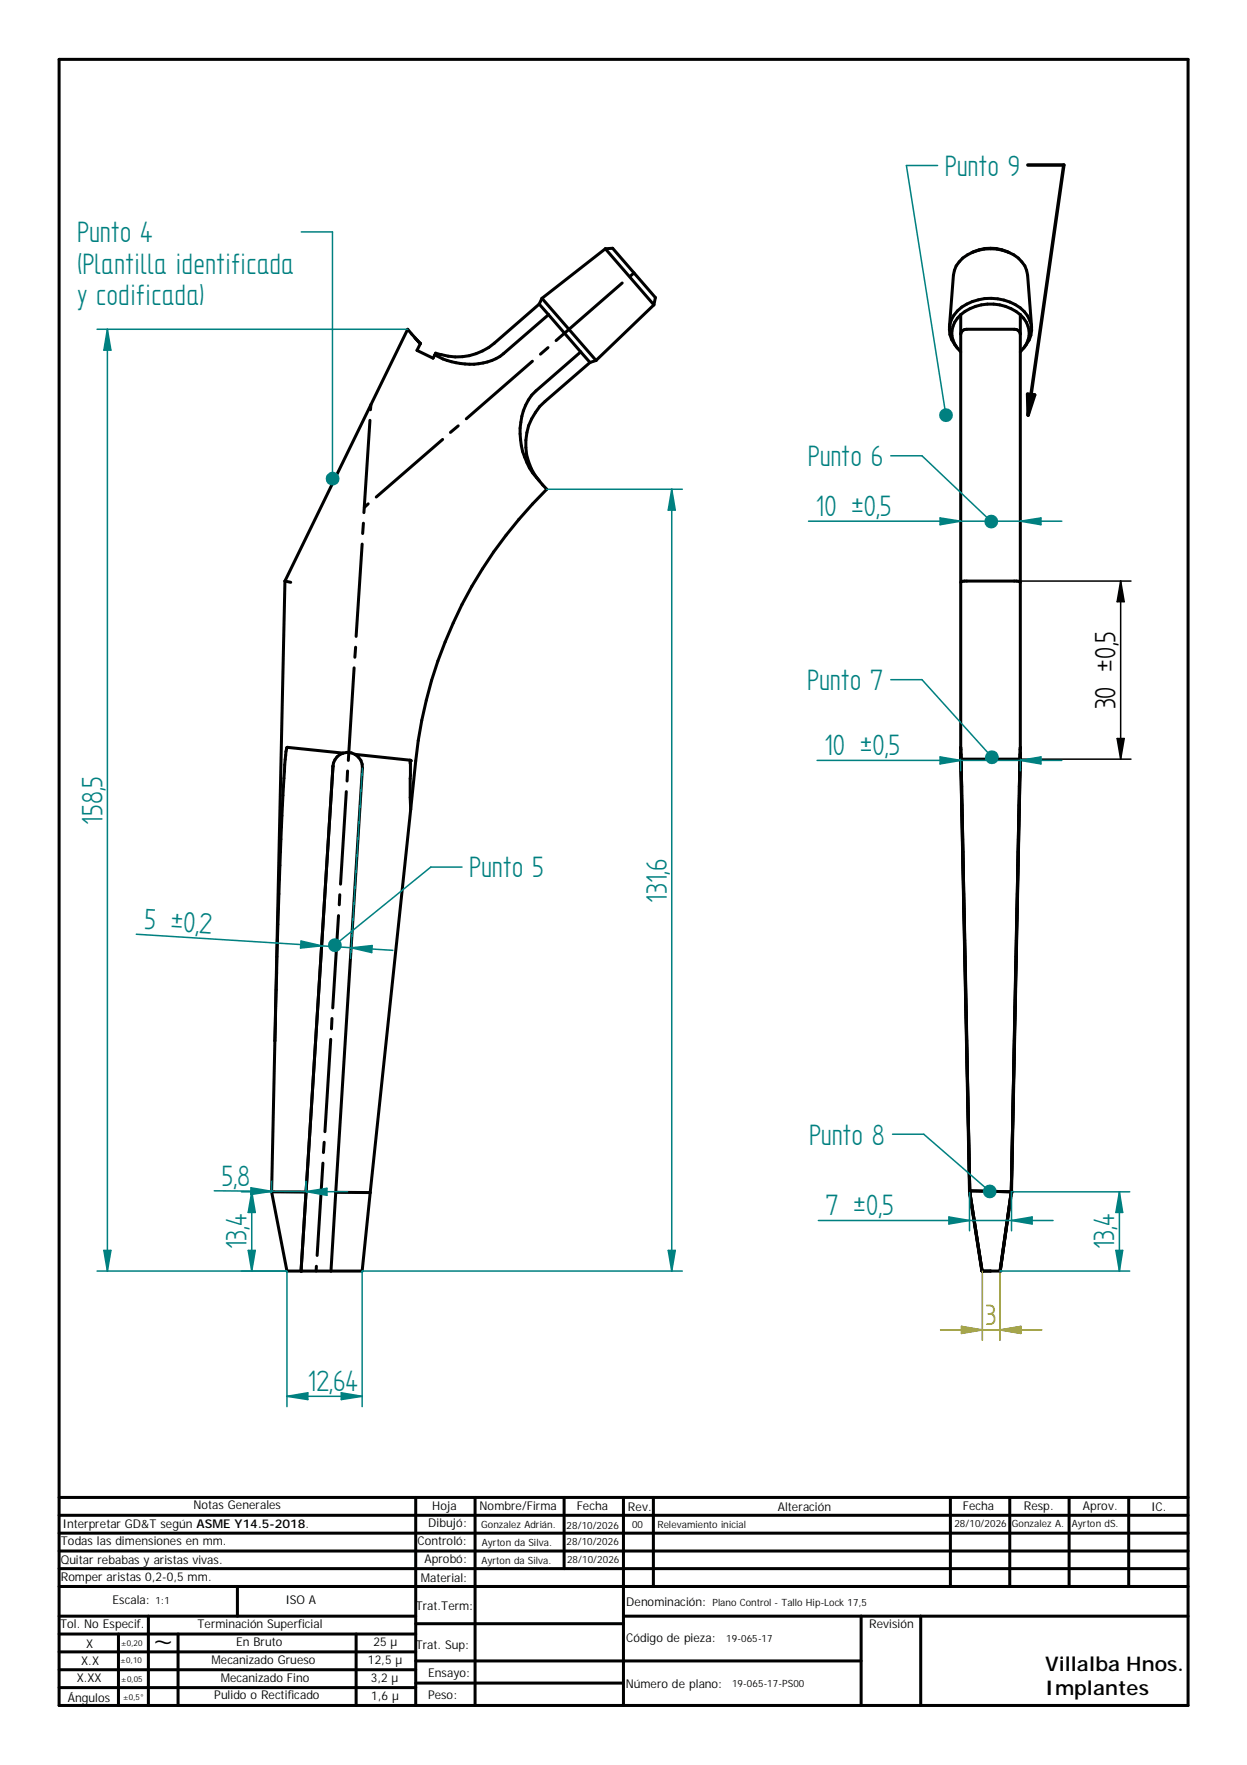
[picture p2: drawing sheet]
<svg xmlns="http://www.w3.org/2000/svg" width="210mm" height="297mm" viewBox="0 0 210 297" stroke-linecap="round" stroke-linejoin="round" font-family="sans-serif">
<g fill="none" stroke="#000" stroke-width=".51">
<path d="M9.9 10h190.1v277h-190.1zM69.8 56.8l1 1-.6 1.2 2.7 1.3 .3-.6M70.7 57.9l-2.1-2.5-20.6 42.4M90.8 51.2l1.5 1.8M90.8 51.2l-7.6 6.5a9.9 9.9 0 0 1-9.9 1.7l-.1 .3M91.2 50.2l9.1 10.5M91.2 50.2l-.4 1M92.2 58.5l-1.2 1.1M92.3 53l5.4 6.2M92.3 53l-7.5 6.5a10.2 10.2 0 0 1-9.5 1.2l-2.1-1M97.7 59.2l-7.5 6.6a9.6 9.6 0 0 0-2.6 8.2 13 13 0 0 0 4.4 8.3 74.7 74.7 0 0 0-22 45.8l-.9 8.1M97.7 59.2l1.6 1.8"/>
<path d="M101.9 41.9l8.2 9.4M101.9 41.9l-10.7 8.3M101.9 41.9l1.2-.1 7.2 8.3-.2 1.2M104.7 47.6l-11.1 9.7M106.7 45.9l-.6 .6M110.1 51.3l-9.8 9.4M159.8 55.1l.7-8.8a5.1 5.1 0 0 1 4.2-4.2 7.3 7.3 0 0 1 7.3 2l.5 .6 .5 1.6 .7 8.8M161 58.5a4.4 4.4 0 0 1 .9-6.8 8.5 8.5 0 0 1 10.5 .8 4.3 4.3 0 0 1 0 6M161.7 53a4 4 0 0 0 0 6.2M161.7 53v3.2M161.7 56.2v71.7l.2 8.3M161.7 56.2a.96 .96 0 0 1 1-.8h8a.96 .96 0 0 1 1 .8"/>
<path d="M169.9 42.5a7.3 7.3 0 0 0-6.3 0M171.7 56.2v71.7l-1.5 72.8M171.7 53v3.2M171.7 53a7.9 7.9 0 0 0-10 0M171.7 53a4 4 0 0 1 0 6.2M62.3 70.7l-1 15.6M62.4 68.1v.9M74.5 74l-11.2 9.7M77.1 71.7l-1.3 1.1M89.6 60.8l-11.1 9.7M99.3 61l-7.6 6.6a9.5 9.5 0 0 0-.9 13.3M100.3 60.7l-1 .3"/>
<path d="M48 97.8l.9 .2M48 97.8l-1.7 77.4M61 91.6l-1.1 15.5M61.2 88.1l-.2 1.7M62 84.8l-.7 .6M171.7 98l-.6-.2h-8.8l-.6 .2M59.6 112.4l-1 15.6M59.9 108.9l-.2 1.7M56 128.9l-5.3 85 .8-13.3h-5.8M57.7 126.7l-9.4-.9a22.8 22.8 0 0 0-.5 5.2l-.8 17-.7 27.2M57.7 126.7a2.44 2.44 0 0 0-1.7 2.3M57.7 126.7l.7-.1 .7 .1 .7 .3"/>
<path d="M58.3 133.2l-1 15.6M58.5 129.8l-.1 1.6M59.8 127l9.2 .9M59.8 127a2.43 2.43 0 0 1 1.2 2.3l-4.5 71.4M69 128.3l.1 7.9M69 128.1v.1M69.1 136.2l-6.8 64.5M161.7 126.7l1.5 73.9M161.7 127l1.5 73.7 2.1 13.2M161.7 125.9l.4 15.3M171.7 127v2.3M171.7 125.9l-.3 15.3"/>
<path d="M171.7 126.7l-1.5 73.9-1.8 13.3 1.9-13.2 1.3-64.5M57 154.1l-1 15.5M57.2 150.6l-.1 1.7M162.3 153l.4 22.2M171.4 143.4l-.7 31.8M46.3 175.2l-.6 25.4M55.7 174.9l-1 15.6M55.9 171.4l-.1 1.7M54.4 195.7l-1 15.6M54.6 192.2l-.2 1.8M45.7 200.6l2.6 13.3h12.7l1.3-13.2M53.3 213.1l-.1 .8"/>
<path d="M56.5 200.7h5.8M56.5 200.7l-.8 13.2M163.2 200.4l7 .2-1.9 13.3h-3zM9.9 252h190.1M70 252v35M80 252v35M95 252v12M104.9 252v35M110 252v15M160 252v15M170 252v15M180 252v15"/>
<path d="M190 252v15M200 255h-190.1M200 258h-190.1M9.9 272h60.1M9.9 278h60.1M9.9 275h60.1M19.9 275v12M25 272v15M30 275v12M40 267v5M59.9 275v12M70 279.5h34.9"/>
<path d="M70 273.3h34.9M104.9 272h95.1M105 279.5h39.9M144.9 272v15M155 272v15M200 267h-190.1M200 261h-190.1M200 264h-190.1M9.9 284h60.1M9.9 281h60.1M70 283.3h34.9"/>
</g>
<g fill="#000">
<circle cx="74.3" cy="59.7" r=".25"/>
<circle cx="69" cy="127.9" r=".25"/>
<circle cx="69" cy="128" r=".25"/>
<circle cx="69" cy="128.1" r=".25"/>
<circle cx="50.7" cy="213.9" r=".25"/>
<circle cx="163.2" cy="200.7" r=".25"/>
<circle cx="163.2" cy="200.6" r=".25"/>
<circle cx="163.2" cy="200.4" r=".25"/>
<circle cx="165.3" cy="213.9" r=".25"/>
<circle cx="168.3" cy="213.9" r=".25"/>
<circle cx="168.4" cy="213.9" r=".25"/>
<circle cx="170.2" cy="200.6" r=".25"/>
<circle cx="170.2" cy="200.7" r=".25"/>
</g>
<path d="M158.2 87.2l3.5 .5-3.5 .6z" fill="none" stroke="#008080" stroke-width=".25"/>
<path d="M158.2 87.2l3.5 .5-3.5 .6z" fill="#008080"/>
<path d="M171.7 87.7l3.5-.5v1.1z" fill="none" stroke="#008080" stroke-width=".25"/>
<path d="M171.7 87.7l3.5-.5v1.1z" fill="#008080"/>
<path d="M136.1 87.7h42.6M159.7 204.8l3.5 .6-3.5 .6zM163.2 200.7v6.4M170.3 200.7v6.4" fill="none" stroke="#008080" stroke-width=".25"/>
<path d="M159.7 204.8l3.5 .6-3.5 .6z" fill="#008080"/>
<path d="M170.3 205.4l3.4-.6v1.2z" fill="none" stroke="#008080" stroke-width=".25"/>
<path d="M170.3 205.4l3.4-.6v1.2z" fill="#008080"/>
<path d="M16.3 55.4h52.3M16.3 213.9h32M17.5 210.4h1.2l-.6 3.5zM137.8 205.4h39.4" fill="none" stroke="#008080" stroke-width=".25"/>
<path d="M17.5 210.4h1.2l-.6 3.5z" fill="#008080"/>
<path d="M18.1 55.4l.6 3.5h-1.2z" fill="none" stroke="#008080" stroke-width=".25"/>
<path d="M18.1 55.4l.6 3.5h-1.2z" fill="#008080"/>
<path d="M18.1 55.4v158.5M92 82.3h22.9M113.1 82.3l.6 3.6h-1.2zM61 213.9h53.9" fill="none" stroke="#008080" stroke-width=".25"/>
<path d="M113.1 82.3l.6 3.6h-1.2z" fill="#008080"/>
<path d="M112.5 210.4h1.2l-.6 3.5z" fill="none" stroke="#008080" stroke-width=".25"/>
<path d="M112.5 210.4h1.2l-.6 3.5z" fill="#008080"/>
<path d="M113.1 82.3v131.6" fill="none" stroke="#008080" stroke-width=".25"/>
<path d="M165.4 213.9v11.7M168.3 213.9v11.7M161.8 223.2l3.6 .6-3.6 .6z" fill="none" stroke="#808000" stroke-width=".25"/>
<path d="M161.8 223.2l3.6 .6-3.6 .6z" fill="#808000"/>
<path d="M168.3 223.8l3.5-.6v1.2z" fill="none" stroke="#808000" stroke-width=".25"/>
<path d="M168.3 223.8l3.5-.6v1.2z" fill="#808000"/>
<path d="M158.3 223.8h17" fill="none" stroke="#808000" stroke-width=".25"/>
<path d="M168.3 213.9h21.9M170.2 200.6h20M188.4 200.6l.6 3.4h-1.2z" fill="none" stroke="#008080" stroke-width=".25"/>
<path d="M188.4 200.6l.6 3.4h-1.2z" fill="#008080"/>
<path d="M187.8 210.4h1.2l-.6 3.5z" fill="none" stroke="#008080" stroke-width=".25"/>
<path d="M187.8 210.4h1.2l-.6 3.5z" fill="#008080"/>
<path d="M48.3 213.9v22.8M61 213.9v22.8M188.4 200.6v13.3M48.3 235l3.5-.6v1.1z" fill="none" stroke="#008080" stroke-width=".25"/>
<path d="M48.3 235l3.5-.6v1.1z" fill="#008080"/>
<path d="M57.4 234.4l3.6 .6-3.6 .5z" fill="none" stroke="#008080" stroke-width=".25"/>
<path d="M57.4 234.4l3.6 .6-3.6 .5z" fill="#008080"/>
<path d="M42.2 199.9l3.5 .6-3.5 .5zM45.8 198.8l-.1 1.8M51.5 198.8v1.8M48.3 235h12.7" fill="none" stroke="#008080" stroke-width=".25"/>
<path d="M42.2 199.9l3.5 .6-3.5 .5z" fill="#008080"/>
<path d="M51.5 200.5l3.5-.5v1.2z" fill="none" stroke="#008080" stroke-width=".25"/>
<path d="M51.5 200.5l3.5-.5v1.2z" fill="#008080"/>
<path d="M36.1 200.4l22.4 .2M40.6 200.6h5.1M40.6 213.9h7.7M42.4 200.6l.6 3.4h-1.2z" fill="none" stroke="#008080" stroke-width=".25"/>
<path d="M42.4 200.6l.6 3.4h-1.2z" fill="#008080"/>
<path d="M41.8 210.4h1.2l-.6 3.5z" fill="none" stroke="#008080" stroke-width=".25"/>
<path d="M41.8 210.4h1.2l-.6 3.5z" fill="#008080"/>
<path d="M158.2 127.4l3.5 .6-3.5 .6zM161.7 127.8v1.9M171.7 127.8v1.9M42.4 200.6v13.3" fill="none" stroke="#008080" stroke-width=".25"/>
<path d="M161.7 127.8h10" fill="none" stroke="#000" stroke-width=".51"/>
<path d="M170.7 97.8h19.7M188.6 97.8v30M188.6 97.8l.6 3.5h-1.2zM171.7 127.8h18.7M188 124.3h1.2l-.6 3.5z" fill="none" stroke="#000" stroke-width=".25"/>
<path d="M188.6 97.8l.6 3.5h-1.2zM188 124.3h1.2l-.6 3.5z" fill="#000"/>
<path d="M158.2 127.4l3.5 .6-3.5 .6z" fill="#008080"/>
<path d="M171.7 128l3.5-.6v1.2z" fill="none" stroke="#008080" stroke-width=".25"/>
<path d="M171.7 128l3.5-.6v1.2z" fill="#008080"/>
<path d="M61 129.3l-2 31.9M137.5 128h41.2M50.7 158.4l3.4 .8-3.5 .4z" fill="none" stroke="#008080" stroke-width=".25"/>
<path d="M50.7 158.4l3.4 .8-3.5 .4z" fill="#008080"/>
<path d="M59.1 159.5l3.6-.4-.1 1.2z" fill="none" stroke="#008080" stroke-width=".25"/>
<path d="M59.1 159.5l3.6-.4-.1 1.2z" fill="#008080"/>
<path d="M56 39v41.6M22.9 157.2l43.2 2.7" fill="none" stroke="#008080" stroke-width=".25"/>
<circle cx="56" cy="80.6" r="1.15" fill="#008080"/>
<path d="M50.7 39h5.3M152.6 27.9l6.6 41.9" fill="none" stroke="#008080" stroke-width=".25"/>
<circle cx="159.2" cy="69.9" r="1.17" fill="#008080"/>
<path d="M152.6 27.9h5.2M155.2 76.7l11.6 11.1" fill="none" stroke="#008080" stroke-width=".25"/>
<path d="M173 27.8h6.1l-6 42M173 66.3l1.2 .2-1.1 3.3z" fill="none" stroke="#000" stroke-width=".59"/>
<path d="M173 66.3l1.2 .2-1.1 3.3z" fill="#000"/>
<circle cx="166.9" cy="87.8" r="1.17" fill="#008080"/>
<path d="M149.9 76.7h5.3M155.2 114.4l11.8 13" fill="none" stroke="#008080" stroke-width=".25"/>
<circle cx="167" cy="127.5" r="1.17" fill="#008080"/>
<path d="M149.9 114.4h5.3M155.5 190.9l11.1 9.6" fill="none" stroke="#008080" stroke-width=".25"/>
<circle cx="166.6" cy="200.5" r="1.17" fill="#008080"/>
<path d="M72.5 145.9l-16.2 13.1M150.2 190.9h5.3" fill="none" stroke="#008080" stroke-width=".25"/>
<circle cx="56.4" cy="159.1" r="1.17" fill="#008080"/>
<path d="M72.5 145.9h5.3" fill="none" stroke="#008080" stroke-width=".25"/>
<g font-size="5.6" fill="#008080">
<text x="159" y="29.6">Punto 9</text>
<text x="13" y="40.8">Punto 4</text>
<text x="13" y="46.1">(Plantilla identificada</text>
<text x="13" y="51.3">y codificada)</text>
<text x="136" y="78.5">Punto 6</text>
<text x="137.3" y="86.9">10 u0,5</text>
<text x="135.9" y="116.2">Punto 7</text>
<text x="138.8" y="127.1">10 u0,5</text>
<text x="17.2" y="138.8" transform="rotate(-90 17.2 138.8)">158,5</text>
<text x="79" y="147.7">Punto 5</text>
<text x="112.2" y="151.9" transform="rotate(-90 112.2 151.9)">131,6</text>
<text x="24.2" y="156.4" transform="rotate(3 24.2 156.4)">5 u0,</text>
<text x="33.5" y="157" transform="rotate(3 33.5 157)">2</text>
<text x="136.2" y="192.6">Punto 8</text>
<text x="37.3" y="199.6">5,8</text>
<text x="139" y="204.5">7 u0,5</text>
<text x="41.5" y="210.2" transform="rotate(-90 41.5 210.2)">13,4</text>
<text x="187.5" y="210.2" transform="rotate(-90 187.5 210.2)">13,4</text>
<text x="51.8" y="234.1">12,64</text>
</g>
<g font-size="5.6">
<text x="187.7" y="119.4" transform="rotate(-90 187.7 119.4)">30 u0,5</text>
<text x="25.9" y="278.4">~</text>
</g>
<text font-size="5.6" fill="#808000" x="165.9" y="222.9">3</text>
<g font-size="3.4">
<text x="175.9" y="281.1">Villalba Hnos.</text>
<text x="175.9" y="285.2">Implantes</text>
</g>
<g font-size="2">
<text x="10.5" y="257.1">Interpretar GD&amp;T segúnASME Y14.5-2018.</text>
<text x="32.6" y="254">Notas Generales</text>
<text x="72.1" y="257">Dibujó:</text>
<text x="72.7" y="254.2">Hoja</text>
<text x="80.7" y="254">Nombre/Firma</text>
<text x="97.1" y="254.1">Fecha</text>
<text x="105.7" y="254.3">Rev.</text>
<text x="130.9" y="254.2">Alteración</text>
<text x="162.1" y="254.1">Fecha</text>
<text x="172.3" y="254.1">Resp.</text>
<text x="182.3" y="254.1">Aprov.</text>
<text x="193.8" y="254.2">IC.</text>
<text x="10.2" y="260.1">Todas las dimensiones en mm.</text>
<text x="10.2" y="263.1">Quitar rebabas y aristas vivas.</text>
<text x="70.3" y="260.1">Controló:</text>
<text x="71.5" y="263.1">Aprobó:</text>
<text x="10.2" y="266">Romper aristas 0,2-0,5 mm.</text>
<text x="70.8" y="266.2">M</text>
<text x="72.4" y="266.2">aterial:</text>
<text x="10.1" y="274.1">Tol. No Especif.</text>
<text x="18.9" y="270">Escala:</text>
<text x="33.2" y="274.1">Terminación Superficial</text>
<text x="48" y="270">ISO A</text>
<text x="70" y="270.9">Trat.Term:</text>
<text x="105.4" y="270.3">Denominación:</text>
<text x="146.3" y="274">Revisión</text>
<text x="13.7" y="280.2">X.X</text>
<text x="14.5" y="277.3">X</text>
<text x="35.6" y="280.1">M</text>
<text x="37.2" y="280.1">ecanizado Grueso</text>
<text x="39.8" y="277.1">En Bruto</text>
<text x="61.9" y="280.1">12,5 µ</text>
<text x="62.9" y="277">25 µ</text>
<text x="70" y="277.5">Trat. Sup:</text>
<text x="105.4" y="276.4">Código de pieza:</text>
<text x="11.4" y="286.4">Ángulos</text>
<text x="12.9" y="283.1">X.XX</text>
<text x="36.1" y="286">Pulido o Rectificado</text>
<text x="37.2" y="283.1">M</text>
<text x="38.7" y="283.1">ecanizado Fino</text>
<text x="62.4" y="283.1">3,2 µ</text>
<text x="62.5" y="286.1">1,6 µ</text>
<text x="72.1" y="282.2">Ensayo:</text>
<text x="72.1" y="285.9">Peso:</text>
<text x="105.3" y="284.1">Número de plano:</text>
</g>
<g font-size="1.7">
<text x="81" y="257.1">Gonzalez Adrián.</text>
<text x="95.4" y="257.3">28/10/2026</text>
<text x="106.4" y="257.2">00</text>
<text x="110.7" y="257.1">Relevamiento inicial</text>
<text x="160.7" y="257">28/10/2026</text>
<text x="170.3" y="257">Gonzalez A.</text>
<text x="180.4" y="257">Ayrton dS.</text>
<text x="81" y="263.3">Ayrton da Silva.</text>
<text x="81.1" y="260.3">Ayrton da Silva.</text>
<text x="95.4" y="260">28/10/2026</text>
<text x="95.5" y="263">28/10/2026</text>
<text x="26.2" y="270">1:1</text>
<text x="119.9" y="270.3">Plano Control - Tallo Hip-Lock 17,5</text>
<text x="122.3" y="276.4">19-065-17</text>
<text x="123.2" y="283.9">19-065-17-PS00</text>
</g>
<g font-size="1.4">
<text x="20.2" y="279.9">±0,10</text>
<text x="20.3" y="277">±0,20</text>
<text x="20.4" y="283">±0,05</text>
<text x="20.7" y="286.1">±0,5°</text>
</g>
</svg>
